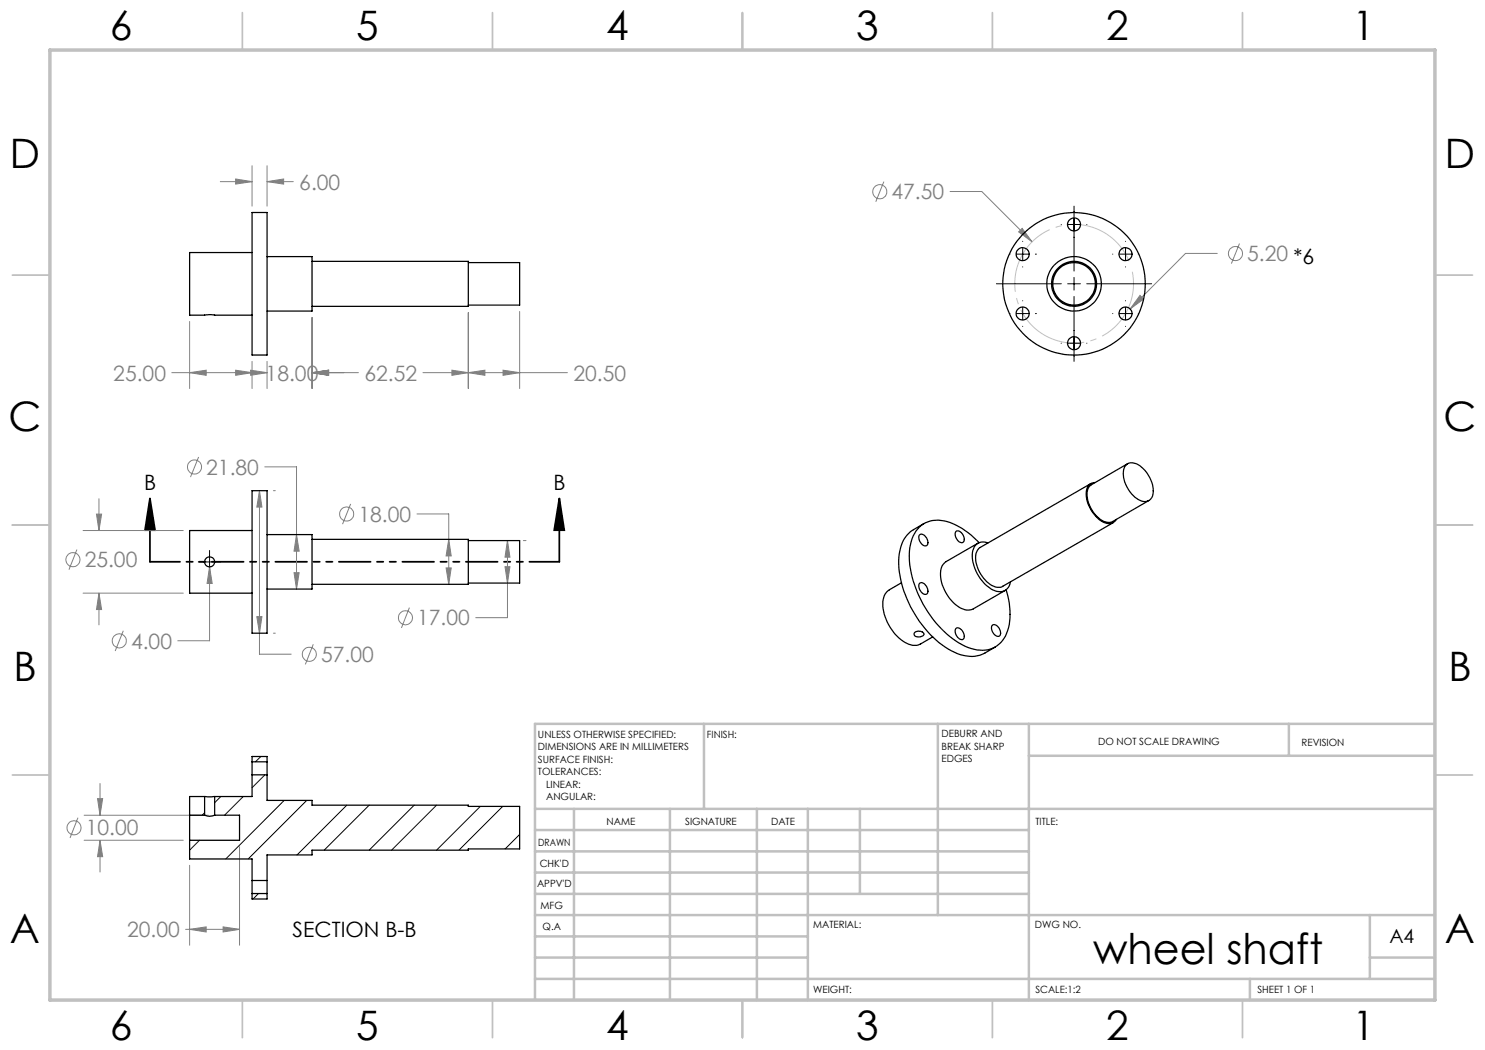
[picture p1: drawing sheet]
<svg xmlns="http://www.w3.org/2000/svg" width="297mm" height="210mm" viewBox="0 0 297 210" stroke-linecap="round" stroke-linejoin="round" font-family="sans-serif">
<g fill="none" stroke="#808080" stroke-width=".2">
<path d="M44.1 36.3h6.3M47.1 35.8l3.3 .5-3.3 .5zM50.4 33.2v8M53.4 36.3l3.3-.5v1zM53.4 33.2v8M53.4 36.3h5.3M176.8 36.3l-1.6 4M190 38.3h6.4l10 10.1M203.7 46.4l.7-.7 2 2.7zM228 59.1l.7 .7-2.7 2zM243.5 50.7h-6.4l-11.1 11.1M247.9 48.7l-1.6 4"/>
<path d="M34.4 74.5h19M37.9 74.5l3.3-.5v1.1zM37.9 64.3v13.4M47.1 74l3.3 .5-3.3 .6zM50.1 74l3.3 .5-3.3 .6zM50.4 72.3v5.4M53.4 72.3v5.4M62.4 74.5l3.3-.5v1.1zM62.4 63.5v14.2M62.4 74.5h9.3M84.6 74.5h28.9M90.4 74l3.3 .5-3.3 .6z"/>
<path d="M93.7 74.5l3.3-.5v1.1zM93.7 62.5v15.2M100.6 74l3.3 .5-3.3 .6zM103.9 62.3v15.4M19.8 99.8v6.3M39.7 91.4l-1.6 4M51.9 98.1l.5 3.3h-1zM51.9 98.1v32.7h6.3M53 93.4h6.3v24.4M54.7 98.1h.4M15.4 109.9l-1.6 4M16.6 106.1h20.1"/>
<path d="M16.6 118.6h20.1M19.3 102.8h1l-.5 3.3zM19.8 118.6l.5 3.3h-1zM19.8 118.6v6.4M41.9 113.4l.5 3.3h-1zM41.9 113.4v14.8h-6.3M58.8 114.5h1l-.5 3.3zM59.3 106.9l.5 3.3h-1zM70.1 100.8l-1.6 4M83.4 102.8h6.3v14.1M89.2 113.6h1l-.5 3.3zM89.7 107.9l.5 3.3h-1z"/>
<path d="M101 113.3h1l-.5 3.3zM101.5 108.1l.5 3.3h-1zM101.5 108.1v15.4h-6.4M104.7 108.1h.5M24.7 126.1l-1.7 4.1M51.4 123.3h1l-.5 3.3zM54.7 126.6h.4M62.7 128.9l-1.6 4M81.9 121.5l-1.6 4.1M19.5 159.7h1l-.5 3.3zM20 156.7v6.3M15.6 163.5l-1.6 4.1"/>
<path d="M16.8 168.1h19.9M16.8 163h24.9M20 168.1l.5 3.2h-1zM20 168.1v6.3M37.9 173.1v15.9M47.9 169.3v19.7M37.1 185.9h10.8M37.9 185.9l3.3-.5v1zM44.6 185.4l3.3 .5-3.3 .5z"/>
<circle cx="176" cy="38.3" r="1.41"/>
<circle cx="247.1" cy="50.7" r="1.41"/>
<circle cx="38.9" cy="93.4" r="1.42"/>
<circle cx="14.6" cy="111.9" r="1.41"/>
<circle cx="69.3" cy="102.8" r="1.41"/>
<circle cx="23.9" cy="128.2" r="1.4"/>
<circle cx="61.9" cy="130.9" r="1.42"/>
<circle cx="81.1" cy="123.5" r="1.41"/>
<circle cx="14.8" cy="165.6" r="1.41"/>
</g>
<path d="M30 99.7l1 6.3h-2zM30 99.7v12.7M111.9 99.7l1 6.3h-2.1zM111.9 99.7v12.7" fill="none" stroke="#000" stroke-width=".35"/>
<path d="M226.2 53.3a11.9 11.9 0 0 0-19.8-4.9 11.9 11.9 0 0 0 5.1 19.8 11.9 11.9 0 0 0 14.9-14l-.2-.9" fill="none" stroke="#c0c0c0" stroke-width=".2" stroke-dasharray="15.2 1.3 1.3 1.3" stroke-dashoffset="-1.1" stroke-linecap="butt"/>
<g fill="none" stroke="#000" stroke-width=".2">
<path d="M199.3 56.8h13M202 50.8h.1M203.3 50.8h2.5M204.5 48.3h.1M204.5 49.6v2.5M204.5 53.4h.1M207.1 50.8h.1M212.2 44.9h.1M213.5 56.8h2.6M213.5 44.9h2.6M214.8 41.2v13M214.8 55.5v2.5"/>
<path d="M214.8 59.3v13M217.3 56.8h13M217.3 44.9h.1M222.5 50.8h.1M223.8 50.8h2.6M225.1 48.3h.1M225.1 49.6v2.5M225.1 53.4h.1M227.6 50.8h.1M202 62.7h.1M203.3 62.7h2.5M204.5 60.1v.1"/>
<path d="M204.5 61.4v2.6M204.5 65.3h.1M207.1 62.7h.1M212.2 68.6h.1M213.5 68.6h2.6M217.3 68.6h.1M222.5 62.7h.1M223.8 62.7h2.6M225.1 60.1v.1M225.1 61.4v2.6M225.1 65.3h.1M227.6 62.7h.1"/>
<path d="M39.7 112.4h4.5M41.9 110.1v4.5"/>
</g>
<path d="M111.9 112.4h-81.9" fill="none" stroke="#000" stroke-width=".35" stroke-dasharray="6.3 1.3 1.3 1.3 1.3 1.3" stroke-dashoffset=".3"/>
<g fill="none" stroke="#c0c0c0" stroke-width=".35">
<path d="M48.5 2.5v7.5M98.5 2.5v7.5M148.5 2.5v7.5M198.5 2.5v7.5M248.5 2.5v7.5M2.5 55h7.5M287 55h7.5M2.5 105h7.5M287 105h7.5M2.5 155h7.5M287 155h7.5M48.5 200v7.5"/>
<path d="M98.5 200v7.5M148.5 200v7.5M198.5 200v7.5M248.5 200v7.5"/>
</g>
<g fill="none" stroke="#c0c0c0" stroke-width=".5">
<path d="M140.8 144.8v17M187.6 144.8v38.2M205.8 144.8v55.2M205.8 151.2h81.2M257.8 144.8v6.4M287 144.8h-180v55.2M107 161.8h180M107 178.8h98.8M107 174.5h98.8M107 170.3h98.8M107 166h98.8M114.8 161.8v38.2"/>
<path d="M134 161.8v38.2M151.4 161.8v38.2M161.6 161.8v38.2M172 161.8v17M107 195.8h180M107 191.5h54.6M107 187.3h54.6M107 183h180M250 195.8v4.2M274 191.5h13M274 183v12.8"/>
</g>
<path d="M10 10h277v190h-277z" fill="none" stroke="#c0c0c0" stroke-width=".7"/>
<path d="M111.9 99.7l1 6.3h-2.1zM30 99.7l1 6.3h-2z" fill="#000"/>
<g fill="#808080">
<path d="M203.7 46.4l.7-.7 2 2.7z"/>
<path d="M62.4 74.5l3.3-.5v1.1zM90.4 74l3.3 .5-3.3 .6zM53.4 36.3l3.3-.5v1zM47.1 35.8l3.3 .5-3.3 .5zM47.1 74l3.3 .5-3.3 .6zM37.9 74.5l3.3-.5v1.1zM93.7 74.5l3.3-.5v1.1zM100.6 74l3.3 .5-3.3 .6zM50.1 74l3.3 .5-3.3 .6zM62.4 74.5l3.3-.5v1.1zM228 59.1l-2 2.7 2.7-2zM89.2 113.6h1l-.5 3.3zM89.7 107.9l.5 3.3h-1zM101 113.3h1l-.5 3.3zM101.5 108.1l.5 3.3h-1zM51.4 123.3h1l-.5 3.3zM51.9 98.1l.5 3.3h-1zM19.3 102.8h1l-.5 3.3zM19.8 118.6l.5 3.3h-1zM41.9 113.4l-.5 3.3h1zM58.8 114.5h1l-.5 3.3zM59.3 106.9l.5 3.3h-1zM44.6 185.4l3.3 .5-3.3 .5zM37.9 185.9l3.3-.5v1zM20 168.1l.5 3.2h-1zM19.5 159.7h1l-.5 3.3z"/>
</g>
<g fill="none" stroke="#000" stroke-width=".25">
<path d="M50.4 42.5h3v28.5h-3zM50.4 50.5h-12.5v12.5l3.8-.1 8.7 .1M53.4 51.3h9v10.9h-9M62.4 52.3h31.3v9h-31.3M93.7 52.5h10.2v8.5h-10.2M50.4 98.1h3v28.5h-3zM218.2 96.7l-22.2 12.8a3.2 3.2 0 0 0-.5 4 6.2 6.2 0 0 0 3.9 4l.9-.1 22.4-12.9M219 96.5a1.93 1.93 0 0 0-1.8 2.5 6.6 6.6 0 0 0 4 5.6 1.68 1.68 0 0 0 2.1-.7M225.1 93.1a2.15 2.15 0 0 1 3.2 .3 6.2 6.2 0 0 1 2.2 5.8 1.8 1.8 0 0 1-2.9 .7 6.2 6.2 0 0 1-2.8-6.2zM225.5 92.7l-7.2 4.2a2.77 2.77 0 0 0-.7 3.2 5.9 5.9 0 0 0 3.8 4.3l.6 .1 .5-.2 7.3-4.2M50.4 106.1h-12.5v12.5h12.5M53.4 106.9h9v10.9h-9"/>
<path d="M62.4 107.9h31.3v9h-31.3M93.7 108.1h10.2v8.5h-10.2M180.3 116.5l-2.4 1.5a3.8 3.8 0 0 0-1.2 4.3 8.7 8.7 0 0 0 5.9 6.8l1.1-.1 2.8-1.6M184 106.9a1.32 1.32 0 0 1 1.6 1.4 .64 .64 0 0 1-.3 .9 .64 .64 0 0 1-.9-.3 1.53 1.53 0 0 1-.4-2zM184 116.6a1.32 1.32 0 0 1 1.6 1.4 .64 .64 0 0 1-.3 .9 .64 .64 0 0 1-.9-.3 1.53 1.53 0 0 1-.4-2zM184.8 104.7l-2.1 1.2a6.5 6.5 0 0 0-2.9 5.5 21 21 0 0 0 5.2 14.3 14.6 14.6 0 0 0 8.3 5.5 5.8 5.8 0 0 0 3.7-.6l2.1-1.2M191.2 106.2a1.49 1.49 0 0 1 1.6 1.9 .61 .61 0 0 1-.5 .5 .61 .61 0 0 1-.6-.3 1.57 1.57 0 0 1-.5-2.1zM195.6 108.6l-6.4 3.7a3 3 0 0 0-1.1 3.2 8.1 8.1 0 0 0 4.9 6.4l.7 .1 .9-.2 6.4-3.7M195.8 108.5a13.2 13.2 0 0 0-8.2-4.5 5.4 5.4 0 0 0-5.5 4.9 18.5 18.5 0 0 0 3 12.7 18 18 0 0 0 9.1 8.1 5.5 5.5 0 0 0 7.5-4.2 14.3 14.3 0 0 0-.5-7.5M197.6 108.6a2.19 2.19 0 0 0-3.1 1.9 8.1 8.1 0 0 0 4.5 7.6 2.18 2.18 0 0 0 3.1-1.7M182.9 126.5a1.24 1.24 0 0 1 1.9 .4 1.25 1.25 0 0 1-2 .1zM191.1 125.8a1.05 1.05 0 0 1 1.6 .8 .8 .8 0 0 1-.4 1.3 1.73 1.73 0 0 1-1.2-2.1z"/>
<path d="M198.4 125.1a1.04 1.04 0 0 1 1.6 .8 .81 .81 0 0 1-.5 1.4 1.73 1.73 0 0 1-1.1-2.2zM40.9 159.3h2M40.9 159.3v3.7M40.9 159.3h-3v3.7M42.9 159.3v3.7M50.4 152.4v2.6M50.4 155v4.3h-7.5M50.4 152.4v-1.1h3v1.1M50.4 155h3M50.4 152.4h3M53.4 152.4v2.6M53.4 155v5.1h9v.9h31.3v.3h10.2v8.5h-10.2v.2h-31.3v1h-9v5.1"/>
<path d="M37.9 163v5.1M37.9 163h3M37.9 168.1v3.7h12.5v4.3M40.9 163a2.48 2.48 0 0 0 2 0M42.9 163h5v5.1h-10M50.4 176.1v2.6M50.4 178.7v1.1h3v-1.1M50.4 176.1h3M50.4 178.7h3M53.4 176.1v2.6"/>
<circle cx="204.5" cy="50.8" r="1.29"/>
<circle cx="214.8" cy="56.8" r="14.2"/>
<circle cx="214.8" cy="56.8" r="4.5"/>
<circle cx="214.8" cy="44.9" r="1.29"/>
<circle cx="214.8" cy="56.8" r="4.2"/>
<circle cx="214.8" cy="56.8" r="5.4"/>
<circle cx="225.1" cy="50.8" r="1.31"/>
<circle cx="204.5" cy="62.7" r="1.29"/>
<circle cx="214.8" cy="68.6" r="1.29"/>
<circle cx="225.1" cy="62.7" r="1.31"/>
<circle cx="41.9" cy="112.4" r="1"/>
</g>
<g fill="none" stroke="#000" stroke-width=".2">
<path d="M44.2 159.3l-1.3 1.2M48.6 159.3l-3.7 3.7M52.2 151.3l-1.1 1.1M53 155l-2.6 2.5M39.9 168.1l-2 1.9M40.9 162.6l-.5 .4M51.7 178.7l-1.1 1.1M56.8 160.1l-11.6 11.7M61.3 160.1l-11.7 11.7M69.4 161l-10 10M73.8 161l-9 9M82.8 161l-9 9"/>
<path d="M87.3 161l-9 9M96.1 161.3l-8.8 8.7M100.5 161.3l-8.7 8.7M103.9 166.9l-2.9 2.9"/>
</g>
<text font-size="8.5" x="218.6" y="192.7">wheel shaft</text>
<g font-size="8.1">
<text x="22" y="8">6</text>
<text x="71.2" y="8">5</text>
<text x="121.2" y="8">4</text>
<text x="171.3" y="8">3</text>
<text x="221.3" y="8">2</text>
<text x="270.5" y="8">1</text>
<text x="2" y="33.6">D</text>
<text x="289" y="33.6">D</text>
<text x="1.7" y="86.1">C</text>
<text x="288.7" y="86.1">C</text>
<text x="2.7" y="136.1">B</text>
<text x="289.7" y="136.1">B</text>
<text x="2" y="188.6">A</text>
<text x="289" y="188.6">A</text>
<text x="22" y="208">6</text>
<text x="71.2" y="208">5</text>
<text x="121.2" y="208">4</text>
<text x="171.3" y="208">3</text>
<text x="221.3" y="208">2</text>
<text x="270.5" y="208">1</text>
</g>
<g font-size="4.2" fill="#808080">
<text x="59.9" y="37.9">6.00</text>
<text x="178.3" y="39.9">47.50</text>
<text x="249.4" y="52.2">5.20 *6</text>
<text x="22.7" y="76.1">25.00</text>
<text x="53.1" y="76.1">18.00</text>
<text x="72.9" y="76.1">62.52</text>
<text x="114.7" y="76.1">20.50</text>
<text x="41.2" y="94.9">21.80</text>
<text x="71.7" y="104.3">18.00</text>
<text x="16.9" y="113.5">25.00</text>
<text x="83.4" y="125.1">17.00</text>
<text x="26.2" y="129.7">4.00</text>
<text x="64.2" y="132.4">57.00</text>
<text x="17.2" y="167.1">10.00</text>
<text x="25.4" y="187.5">20.00</text>
</g>
<g font-size="4.2">
<text x="28.8" y="98">B</text>
<text x="110.7" y="98">B</text>
<text x="58.5" y="187.5">SECTION B-B</text>
</g>
<text font-size="3.9" x="277.9" y="188.5">A4</text>
<g font-size="2">
<text x="107.6" y="147.6">UNLESS OTHERWISE SPECIFIED:</text>
<text x="141.4" y="147.6">FINISH:</text>
<text x="188.3" y="147.5">DEBURR AND</text>
<text x="188.3" y="150">BREAK SHARP</text>
<text x="219.6" y="149">DO NOT SCALE DRAWING</text>
<text x="260.3" y="149.2">REVISION</text>
<text x="107.6" y="150.1">DIMENSIONS ARE IN MILLIMETERS</text>
<text x="107.6" y="152.6">SURFACE FINISH:</text>
<text x="107.6" y="155.1">TOLERANCES:</text>
<text x="188.3" y="152.5">EDGES</text>
<text x="109.2" y="157.6">LINEAR:</text>
<text x="109.2" y="160.1">ANGULAR:</text>
<text x="121.3" y="165">NAME</text>
<text x="137" y="164.9">SIGNATURE</text>
<text x="154.2" y="164.9">DATE</text>
<text x="207.1" y="164.9">TITLE:</text>
<text x="107.6" y="169.1">DRAWN</text>
<text x="107.9" y="173.3">CHK'D</text>
<text x="107.4" y="177.4">APPV'D</text>
<text x="108.1" y="181.8">MFG</text>
<text x="108.5" y="186">Q.A</text>
<text x="162.6" y="185.5">MATERIAL:</text>
<text x="207" y="185.5">DWG NO.</text>
<text x="162.6" y="198.5">WEIGHT:</text>
<text x="207.1" y="198.6">SCALE:1:2</text>
<text x="251.5" y="198.6">SHEET 1 OF 1</text>
</g>
</svg>
